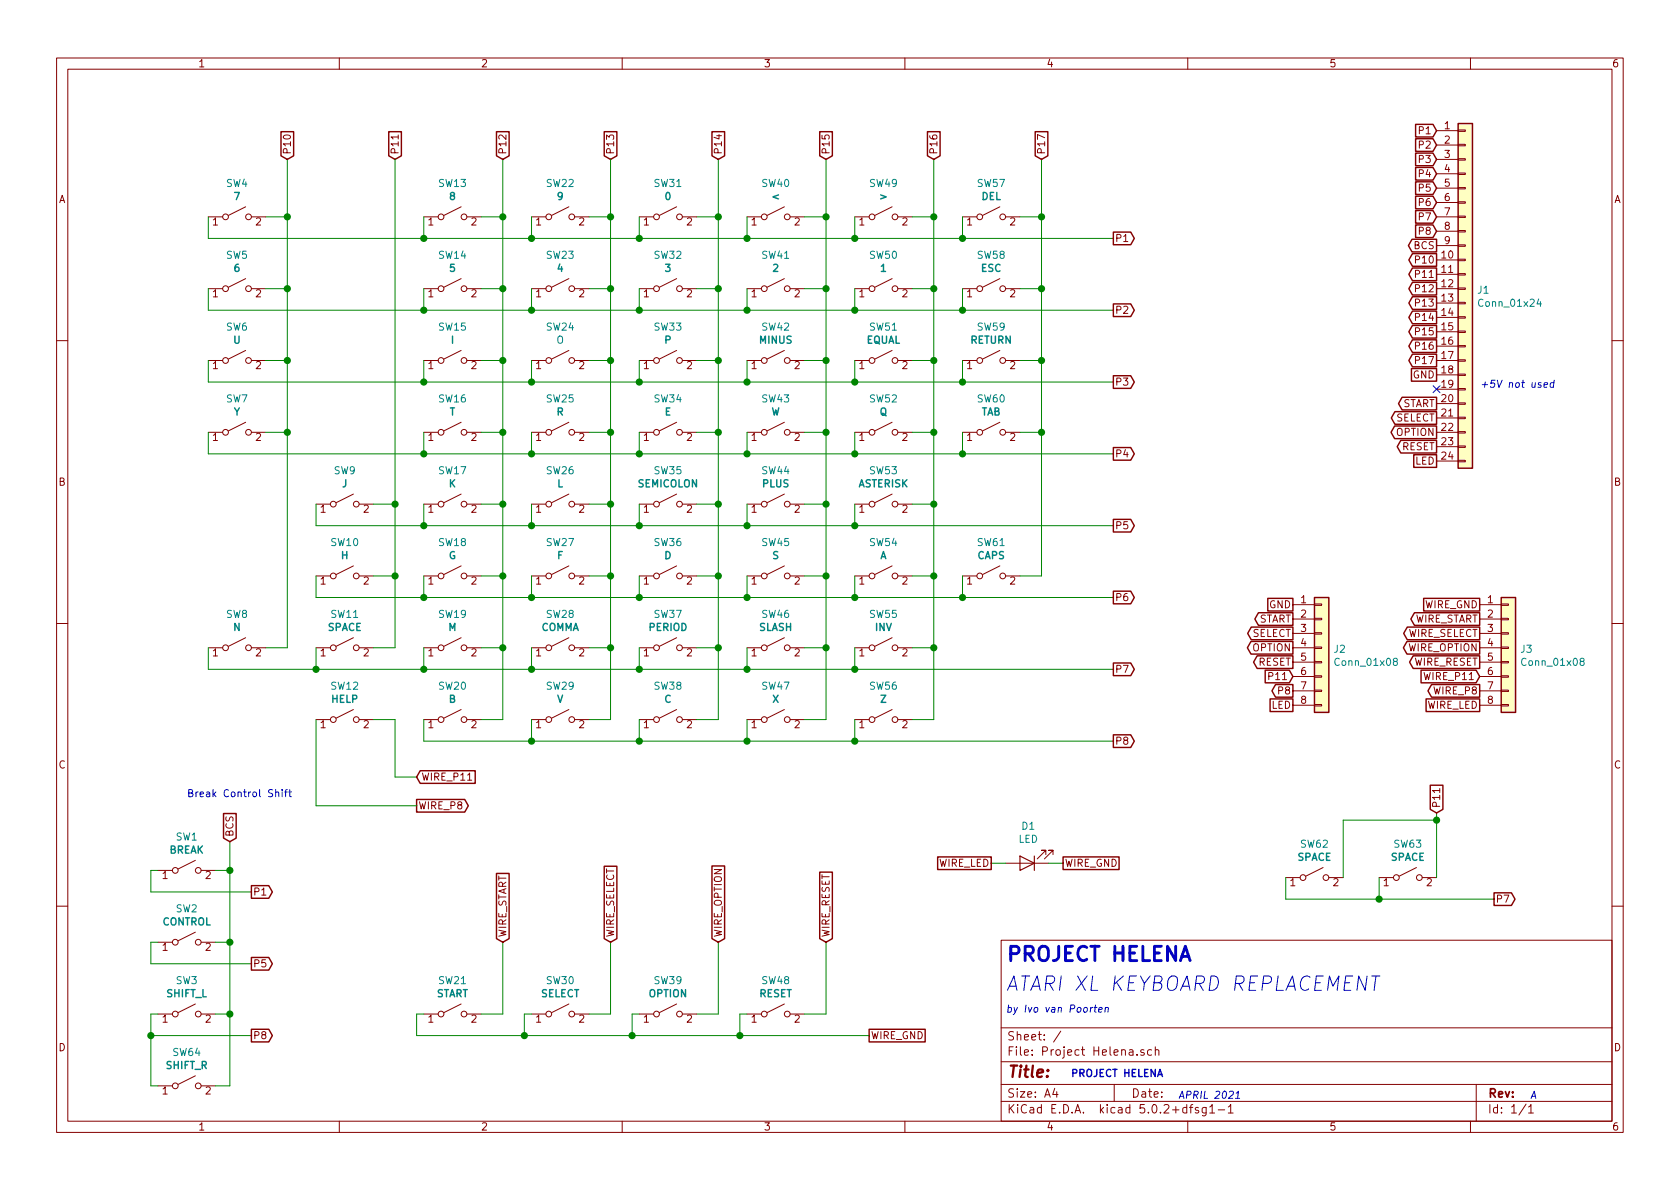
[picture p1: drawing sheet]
EESchema Schematic File Version 4
LIBS:Project Helena-cache
EELAYER 26 0
EELAYER END
$Descr A4 11693 8268
encoding utf-8
Sheet 1 1
Title ""
Date ""
Rev ""
Comp ""
Comment1 ""
Comment2 ""
Comment3 ""
Comment4 ""
$EndDescr
$Comp
L Connector_Generic:Conn_01x24 J1
U 1 1
P 10200 2000
F 0 "J1" H 10280 1992 50  0000 L CNN
F 1 "Conn_01x24" H 10280 1901 50  0000 L CNN
F 2 "Connector_PinSocket_2.54mm:PinSocket_1x24_P2.54mm_Vertical" H 10200 2000 50  0001 C CNN
F 3 "~" H 10200 2000 50  0001 C CNN
	1    10200 2000
	1    0    0    -1  
$EndComp
Text GLabel 10000 3200 0    50   UnSpc ~ 0
LED
Text GLabel 10000 3100 0    50   Output ~ 0
RESET
Text GLabel 10000 3000 0    50   Output ~ 0
OPTION
Text GLabel 10000 2900 0    50   Output ~ 0
SELECT
Text GLabel 10000 2800 0    50   Output ~ 0
START
Text GLabel 10000 2600 0    50   UnSpc ~ 0
GND
Text GLabel 10000 900  0    50   Input ~ 0
P1
Text GLabel 10000 1000 0    50   Input ~ 0
P2
Text GLabel 10000 1100 0    50   Input ~ 0
P3
Text GLabel 10000 1200 0    50   Input ~ 0
P4
Text GLabel 10000 1300 0    50   Input ~ 0
P5
Text GLabel 10000 1400 0    50   Input ~ 0
P6
Text GLabel 10000 1500 0    50   Input ~ 0
P7
Text GLabel 10000 1600 0    50   Input ~ 0
P8
Text GLabel 10000 1700 0    50   Output ~ 0
BCS
Text GLabel 10000 1800 0    50   Output ~ 0
P10
Text GLabel 10000 1900 0    50   Output ~ 0
P11
Text GLabel 10000 2000 0    50   Output ~ 0
P12
Text GLabel 10000 2100 0    50   Output ~ 0
P13
Text GLabel 10000 2200 0    50   Output ~ 0
P14
Text GLabel 10000 2300 0    50   Output ~ 0
P15
Text GLabel 10000 2400 0    50   Output ~ 0
P16
Text GLabel 10000 2500 0    50   Output ~ 0
P17
$Comp
L Switch:SW_SPST SW4
U 1 1
P 1650 1500
F 0 "SW4" H 1650 1735 50  0000 C CNN
F 1 "7" H 1650 1644 50  0000 C CNB
F 2 "Button_Switch_Keyboard:SW_Cherry_MX1A_1.00u_Plate" H 1650 1500 50  0001 C CNN
F 3 "" H 1650 1500 50  0001 C CNN
	1    1650 1500
	1    0    0    -1  
$EndComp
$Comp
L Switch:SW_SPST SW5
U 1 1
P 1650 2000
F 0 "SW5" H 1650 2235 50  0000 C CNN
F 1 "6" H 1650 2144 50  0000 C CNB
F 2 "Button_Switch_Keyboard:SW_Cherry_MX1A_1.00u_Plate" H 1650 2000 50  0001 C CNN
F 3 "" H 1650 2000 50  0001 C CNN
	1    1650 2000
	1    0    0    -1  
$EndComp
$Comp
L Switch:SW_SPST SW6
U 1 1
P 1650 2500
F 0 "SW6" H 1650 2735 50  0000 C CNN
F 1 "U" H 1650 2644 50  0000 C CNB
F 2 "Button_Switch_Keyboard:SW_Cherry_MX1A_1.00u_Plate" H 1650 2500 50  0001 C CNN
F 3 "" H 1650 2500 50  0001 C CNN
	1    1650 2500
	1    0    0    -1  
$EndComp
$Comp
L Switch:SW_SPST SW7
U 1 1
P 1650 3000
F 0 "SW7" H 1650 3235 50  0000 C CNN
F 1 "Y" H 1650 3144 50  0000 C CNB
F 2 "Button_Switch_Keyboard:SW_Cherry_MX1A_1.00u_Plate" H 1650 3000 50  0001 C CNN
F 3 "" H 1650 3000 50  0001 C CNN
	1    1650 3000
	1    0    0    -1  
$EndComp
$Comp
L Switch:SW_SPST SW8
U 1 1
P 1650 4500
F 0 "SW8" H 1650 4735 50  0000 C CNN
F 1 "N" H 1650 4644 50  0000 C CNB
F 2 "Button_Switch_Keyboard:SW_Cherry_MX1A_1.00u_Plate" H 1650 4500 50  0001 C CNN
F 3 "" H 1650 4500 50  0001 C CNN
	1    1650 4500
	1    0    0    -1  
$EndComp
$Comp
L Switch:SW_SPST SW9
U 1 1
P 2400 3500
F 0 "SW9" H 2400 3735 50  0000 C CNN
F 1 "J" H 2400 3644 50  0000 C CNB
F 2 "Button_Switch_Keyboard:SW_Cherry_MX1A_1.00u_Plate" H 2400 3500 50  0001 C CNN
F 3 "" H 2400 3500 50  0001 C CNN
	1    2400 3500
	1    0    0    -1  
$EndComp
$Comp
L Switch:SW_SPST SW10
U 1 1
P 2400 4000
F 0 "SW10" H 2400 4235 50  0000 C CNN
F 1 "H" H 2400 4144 50  0000 C CNB
F 2 "Button_Switch_Keyboard:SW_Cherry_MX1A_1.00u_Plate" H 2400 4000 50  0001 C CNN
F 3 "" H 2400 4000 50  0001 C CNN
	1    2400 4000
	1    0    0    -1  
$EndComp
$Comp
L Switch:SW_SPST SW11
U 1 1
P 2400 4500
F 0 "SW11" H 2400 4735 50  0000 C CNN
F 1 "SPACE" H 2400 4644 50  0000 C CNB
F 2 "Button_Switch_Keyboard:SW_Cherry_MX1A_1.00u_Plate" H 2400 4500 50  0001 C CNN
F 3 "" H 2400 4500 50  0001 C CNN
	1    2400 4500
	1    0    0    -1  
$EndComp
$Comp
L Switch:SW_SPST SW12
U 1 1
P 2400 5000
F 0 "SW12" H 2400 5235 50  0000 C CNN
F 1 "HELP" H 2400 5144 50  0000 C CNB
F 2 "Button_Switch_Keyboard:SW_Cherry_MX1A_1.00u_Plate" H 2400 5000 50  0001 C CNN
F 3 "" H 2400 5000 50  0001 C CNN
	1    2400 5000
	1    0    0    -1  
$EndComp
$Comp
L Switch:SW_SPST SW13
U 1 1
P 3150 1500
F 0 "SW13" H 3150 1735 50  0000 C CNN
F 1 "8" H 3150 1644 50  0000 C CNB
F 2 "Button_Switch_Keyboard:SW_Cherry_MX1A_1.00u_Plate" H 3150 1500 50  0001 C CNN
F 3 "" H 3150 1500 50  0001 C CNN
	1    3150 1500
	1    0    0    -1  
$EndComp
$Comp
L Switch:SW_SPST SW14
U 1 1
P 3150 2000
F 0 "SW14" H 3150 2235 50  0000 C CNN
F 1 "5" H 3150 2144 50  0000 C CNB
F 2 "Button_Switch_Keyboard:SW_Cherry_MX1A_1.00u_Plate" H 3150 2000 50  0001 C CNN
F 3 "" H 3150 2000 50  0001 C CNN
	1    3150 2000
	1    0    0    -1  
$EndComp
$Comp
L Switch:SW_SPST SW15
U 1 1
P 3150 2500
F 0 "SW15" H 3150 2735 50  0000 C CNN
F 1 "I" H 3150 2644 50  0000 C CNB
F 2 "Button_Switch_Keyboard:SW_Cherry_MX1A_1.00u_Plate" H 3150 2500 50  0001 C CNN
F 3 "" H 3150 2500 50  0001 C CNN
	1    3150 2500
	1    0    0    -1  
$EndComp
$Comp
L Switch:SW_SPST SW16
U 1 1
P 3150 3000
F 0 "SW16" H 3150 3235 50  0000 C CNN
F 1 "T" H 3150 3144 50  0000 C CNB
F 2 "Button_Switch_Keyboard:SW_Cherry_MX1A_1.00u_Plate" H 3150 3000 50  0001 C CNN
F 3 "" H 3150 3000 50  0001 C CNN
	1    3150 3000
	1    0    0    -1  
$EndComp
$Comp
L Switch:SW_SPST SW17
U 1 1
P 3150 3500
F 0 "SW17" H 3150 3735 50  0000 C CNN
F 1 "K" H 3150 3644 50  0000 C CNB
F 2 "Button_Switch_Keyboard:SW_Cherry_MX1A_1.00u_Plate" H 3150 3500 50  0001 C CNN
F 3 "" H 3150 3500 50  0001 C CNN
	1    3150 3500
	1    0    0    -1  
$EndComp
$Comp
L Switch:SW_SPST SW18
U 1 1
P 3150 4000
F 0 "SW18" H 3150 4235 50  0000 C CNN
F 1 "G" H 3150 4144 50  0000 C CNB
F 2 "Button_Switch_Keyboard:SW_Cherry_MX1A_1.00u_Plate" H 3150 4000 50  0001 C CNN
F 3 "" H 3150 4000 50  0001 C CNN
	1    3150 4000
	1    0    0    -1  
$EndComp
$Comp
L Switch:SW_SPST SW19
U 1 1
P 3150 4500
F 0 "SW19" H 3150 4735 50  0000 C CNN
F 1 "M" H 3150 4644 50  0000 C CNB
F 2 "Button_Switch_Keyboard:SW_Cherry_MX1A_1.00u_Plate" H 3150 4500 50  0001 C CNN
F 3 "" H 3150 4500 50  0001 C CNN
	1    3150 4500
	1    0    0    -1  
$EndComp
$Comp
L Switch:SW_SPST SW20
U 1 1
P 3150 5000
F 0 "SW20" H 3150 5235 50  0000 C CNN
F 1 "B" H 3150 5144 50  0000 C CNB
F 2 "Button_Switch_Keyboard:SW_Cherry_MX1A_1.00u_Plate" H 3150 5000 50  0001 C CNN
F 3 "" H 3150 5000 50  0001 C CNN
	1    3150 5000
	1    0    0    -1  
$EndComp
$Comp
L Switch:SW_SPST SW22
U 1 1
P 3900 1500
F 0 "SW22" H 3900 1735 50  0000 C CNN
F 1 "9" H 3900 1644 50  0000 C CNB
F 2 "Button_Switch_Keyboard:SW_Cherry_MX1A_1.00u_Plate" H 3900 1500 50  0001 C CNN
F 3 "" H 3900 1500 50  0001 C CNN
	1    3900 1500
	1    0    0    -1  
$EndComp
$Comp
L Switch:SW_SPST SW23
U 1 1
P 3900 2000
F 0 "SW23" H 3900 2235 50  0000 C CNN
F 1 "4" H 3900 2144 50  0000 C CNB
F 2 "Button_Switch_Keyboard:SW_Cherry_MX1A_1.00u_Plate" H 3900 2000 50  0001 C CNN
F 3 "" H 3900 2000 50  0001 C CNN
	1    3900 2000
	1    0    0    -1  
$EndComp
$Comp
L Switch:SW_SPST SW24
U 1 1
P 3900 2500
F 0 "SW24" H 3900 2735 50  0000 C CNN
F 1 "O" H 3900 2644 50  0000 C CNN
F 2 "Button_Switch_Keyboard:SW_Cherry_MX1A_1.00u_Plate" H 3900 2500 50  0001 C CNN
F 3 "" H 3900 2500 50  0001 C CNN
	1    3900 2500
	1    0    0    -1  
$EndComp
$Comp
L Switch:SW_SPST SW25
U 1 1
P 3900 3000
F 0 "SW25" H 3900 3235 50  0000 C CNN
F 1 "R" H 3900 3144 50  0000 C CNB
F 2 "Button_Switch_Keyboard:SW_Cherry_MX1A_1.00u_Plate" H 3900 3000 50  0001 C CNN
F 3 "" H 3900 3000 50  0001 C CNN
	1    3900 3000
	1    0    0    -1  
$EndComp
$Comp
L Switch:SW_SPST SW26
U 1 1
P 3900 3500
F 0 "SW26" H 3900 3735 50  0000 C CNN
F 1 "L" H 3900 3644 50  0000 C CNB
F 2 "Button_Switch_Keyboard:SW_Cherry_MX1A_1.00u_Plate" H 3900 3500 50  0001 C CNN
F 3 "" H 3900 3500 50  0001 C CNN
	1    3900 3500
	1    0    0    -1  
$EndComp
$Comp
L Switch:SW_SPST SW27
U 1 1
P 3900 4000
F 0 "SW27" H 3900 4235 50  0000 C CNN
F 1 "F" H 3900 4144 50  0000 C CNB
F 2 "Button_Switch_Keyboard:SW_Cherry_MX1A_1.00u_Plate" H 3900 4000 50  0001 C CNN
F 3 "" H 3900 4000 50  0001 C CNN
	1    3900 4000
	1    0    0    -1  
$EndComp
$Comp
L Switch:SW_SPST SW28
U 1 1
P 3900 4500
F 0 "SW28" H 3900 4735 50  0000 C CNN
F 1 "COMMA" H 3900 4644 50  0000 C CNB
F 2 "Button_Switch_Keyboard:SW_Cherry_MX1A_1.00u_Plate" H 3900 4500 50  0001 C CNN
F 3 "" H 3900 4500 50  0001 C CNN
	1    3900 4500
	1    0    0    -1  
$EndComp
$Comp
L Switch:SW_SPST SW29
U 1 1
P 3900 5000
F 0 "SW29" H 3900 5235 50  0000 C CNN
F 1 "V" H 3900 5144 50  0000 C CNB
F 2 "Button_Switch_Keyboard:SW_Cherry_MX1A_1.00u_Plate" H 3900 5000 50  0001 C CNN
F 3 "" H 3900 5000 50  0001 C CNN
	1    3900 5000
	1    0    0    -1  
$EndComp
$Comp
L Switch:SW_SPST SW31
U 1 1
P 4650 1500
F 0 "SW31" H 4650 1735 50  0000 C CNN
F 1 "0" H 4650 1644 50  0000 C CNB
F 2 "Button_Switch_Keyboard:SW_Cherry_MX1A_1.00u_Plate" H 4650 1500 50  0001 C CNN
F 3 "" H 4650 1500 50  0001 C CNN
	1    4650 1500
	1    0    0    -1  
$EndComp
$Comp
L Switch:SW_SPST SW32
U 1 1
P 4650 2000
F 0 "SW32" H 4650 2235 50  0000 C CNN
F 1 "3" H 4650 2144 50  0000 C CNB
F 2 "Button_Switch_Keyboard:SW_Cherry_MX1A_1.00u_Plate" H 4650 2000 50  0001 C CNN
F 3 "" H 4650 2000 50  0001 C CNN
	1    4650 2000
	1    0    0    -1  
$EndComp
$Comp
L Switch:SW_SPST SW33
U 1 1
P 4650 2500
F 0 "SW33" H 4650 2735 50  0000 C CNN
F 1 "P" H 4650 2644 50  0000 C CNB
F 2 "Button_Switch_Keyboard:SW_Cherry_MX1A_1.00u_Plate" H 4650 2500 50  0001 C CNN
F 3 "" H 4650 2500 50  0001 C CNN
	1    4650 2500
	1    0    0    -1  
$EndComp
$Comp
L Switch:SW_SPST SW34
U 1 1
P 4650 3000
F 0 "SW34" H 4650 3235 50  0000 C CNN
F 1 "E" H 4650 3144 50  0000 C CNB
F 2 "Button_Switch_Keyboard:SW_Cherry_MX1A_1.00u_Plate" H 4650 3000 50  0001 C CNN
F 3 "" H 4650 3000 50  0001 C CNN
	1    4650 3000
	1    0    0    -1  
$EndComp
$Comp
L Switch:SW_SPST SW35
U 1 1
P 4650 3500
F 0 "SW35" H 4650 3735 50  0000 C CNN
F 1 "SEMICOLON" H 4650 3644 50  0000 C CNB
F 2 "Button_Switch_Keyboard:SW_Cherry_MX1A_1.00u_Plate" H 4650 3500 50  0001 C CNN
F 3 "" H 4650 3500 50  0001 C CNN
	1    4650 3500
	1    0    0    -1  
$EndComp
$Comp
L Switch:SW_SPST SW36
U 1 1
P 4650 4000
F 0 "SW36" H 4650 4235 50  0000 C CNN
F 1 "D" H 4650 4144 50  0000 C CNB
F 2 "Button_Switch_Keyboard:SW_Cherry_MX1A_1.00u_Plate" H 4650 4000 50  0001 C CNN
F 3 "" H 4650 4000 50  0001 C CNN
	1    4650 4000
	1    0    0    -1  
$EndComp
$Comp
L Switch:SW_SPST SW37
U 1 1
P 4650 4500
F 0 "SW37" H 4650 4735 50  0000 C CNN
F 1 "PERIOD" H 4650 4644 50  0000 C CNB
F 2 "Button_Switch_Keyboard:SW_Cherry_MX1A_1.00u_Plate" H 4650 4500 50  0001 C CNN
F 3 "" H 4650 4500 50  0001 C CNN
	1    4650 4500
	1    0    0    -1  
$EndComp
$Comp
L Switch:SW_SPST SW38
U 1 1
P 4650 5000
F 0 "SW38" H 4650 5235 50  0000 C CNN
F 1 "C" H 4650 5144 50  0000 C CNB
F 2 "Button_Switch_Keyboard:SW_Cherry_MX1A_1.00u_Plate" H 4650 5000 50  0001 C CNN
F 3 "" H 4650 5000 50  0001 C CNN
	1    4650 5000
	1    0    0    -1  
$EndComp
$Comp
L Switch:SW_SPST SW40
U 1 1
P 5400 1500
F 0 "SW40" H 5400 1735 50  0000 C CNN
F 1 "<" H 5400 1644 50  0000 C CNB
F 2 "Button_Switch_Keyboard:SW_Cherry_MX1A_1.00u_Plate" H 5400 1500 50  0001 C CNN
F 3 "" H 5400 1500 50  0001 C CNN
	1    5400 1500
	1    0    0    -1  
$EndComp
$Comp
L Switch:SW_SPST SW41
U 1 1
P 5400 2000
F 0 "SW41" H 5400 2235 50  0000 C CNN
F 1 "2" H 5400 2144 50  0000 C CNB
F 2 "Button_Switch_Keyboard:SW_Cherry_MX1A_1.00u_Plate" H 5400 2000 50  0001 C CNN
F 3 "" H 5400 2000 50  0001 C CNN
	1    5400 2000
	1    0    0    -1  
$EndComp
$Comp
L Switch:SW_SPST SW42
U 1 1
P 5400 2500
F 0 "SW42" H 5400 2735 50  0000 C CNN
F 1 "MINUS" H 5400 2644 50  0000 C CNB
F 2 "Button_Switch_Keyboard:SW_Cherry_MX1A_1.00u_Plate" H 5400 2500 50  0001 C CNN
F 3 "" H 5400 2500 50  0001 C CNN
	1    5400 2500
	1    0    0    -1  
$EndComp
$Comp
L Switch:SW_SPST SW43
U 1 1
P 5400 3000
F 0 "SW43" H 5400 3235 50  0000 C CNN
F 1 "W" H 5400 3144 50  0000 C CNB
F 2 "Button_Switch_Keyboard:SW_Cherry_MX1A_1.00u_Plate" H 5400 3000 50  0001 C CNN
F 3 "" H 5400 3000 50  0001 C CNN
	1    5400 3000
	1    0    0    -1  
$EndComp
$Comp
L Switch:SW_SPST SW44
U 1 1
P 5400 3500
F 0 "SW44" H 5400 3735 50  0000 C CNN
F 1 "PLUS" H 5400 3644 50  0000 C CNB
F 2 "Button_Switch_Keyboard:SW_Cherry_MX1A_1.00u_Plate" H 5400 3500 50  0001 C CNN
F 3 "" H 5400 3500 50  0001 C CNN
	1    5400 3500
	1    0    0    -1  
$EndComp
$Comp
L Switch:SW_SPST SW45
U 1 1
P 5400 4000
F 0 "SW45" H 5400 4235 50  0000 C CNN
F 1 "S" H 5400 4144 50  0000 C CNB
F 2 "Button_Switch_Keyboard:SW_Cherry_MX1A_1.00u_Plate" H 5400 4000 50  0001 C CNN
F 3 "" H 5400 4000 50  0001 C CNN
	1    5400 4000
	1    0    0    -1  
$EndComp
$Comp
L Switch:SW_SPST SW46
U 1 1
P 5400 4500
F 0 "SW46" H 5400 4735 50  0000 C CNN
F 1 "SLASH" H 5400 4644 50  0000 C CNB
F 2 "Button_Switch_Keyboard:SW_Cherry_MX1A_1.00u_Plate" H 5400 4500 50  0001 C CNN
F 3 "" H 5400 4500 50  0001 C CNN
	1    5400 4500
	1    0    0    -1  
$EndComp
$Comp
L Switch:SW_SPST SW47
U 1 1
P 5400 5000
F 0 "SW47" H 5400 5235 50  0000 C CNN
F 1 "X" H 5400 5144 50  0000 C CNB
F 2 "Button_Switch_Keyboard:SW_Cherry_MX1A_1.00u_Plate" H 5400 5000 50  0001 C CNN
F 3 "" H 5400 5000 50  0001 C CNN
	1    5400 5000
	1    0    0    -1  
$EndComp
$Comp
L Switch:SW_SPST SW49
U 1 1
P 6150 1500
F 0 "SW49" H 6150 1735 50  0000 C CNN
F 1 ">" H 6150 1644 50  0000 C CNB
F 2 "Button_Switch_Keyboard:SW_Cherry_MX1A_1.00u_Plate" H 6150 1500 50  0001 C CNN
F 3 "" H 6150 1500 50  0001 C CNN
	1    6150 1500
	1    0    0    -1  
$EndComp
$Comp
L Switch:SW_SPST SW50
U 1 1
P 6150 2000
F 0 "SW50" H 6150 2235 50  0000 C CNN
F 1 "1" H 6150 2144 50  0000 C CNB
F 2 "Button_Switch_Keyboard:SW_Cherry_MX1A_1.00u_Plate" H 6150 2000 50  0001 C CNN
F 3 "" H 6150 2000 50  0001 C CNN
	1    6150 2000
	1    0    0    -1  
$EndComp
$Comp
L Switch:SW_SPST SW51
U 1 1
P 6150 2500
F 0 "SW51" H 6150 2735 50  0000 C CNN
F 1 "EQUAL" H 6150 2644 50  0000 C CNB
F 2 "Button_Switch_Keyboard:SW_Cherry_MX1A_1.00u_Plate" H 6150 2500 50  0001 C CNN
F 3 "" H 6150 2500 50  0001 C CNN
	1    6150 2500
	1    0    0    -1  
$EndComp
$Comp
L Switch:SW_SPST SW52
U 1 1
P 6150 3000
F 0 "SW52" H 6150 3235 50  0000 C CNN
F 1 "Q" H 6150 3144 50  0000 C CNB
F 2 "Button_Switch_Keyboard:SW_Cherry_MX1A_1.00u_Plate" H 6150 3000 50  0001 C CNN
F 3 "" H 6150 3000 50  0001 C CNN
	1    6150 3000
	1    0    0    -1  
$EndComp
$Comp
L Switch:SW_SPST SW53
U 1 1
P 6150 3500
F 0 "SW53" H 6150 3735 50  0000 C CNN
F 1 "ASTERISK" H 6150 3644 50  0000 C CNB
F 2 "Button_Switch_Keyboard:SW_Cherry_MX1A_1.00u_Plate" H 6150 3500 50  0001 C CNN
F 3 "" H 6150 3500 50  0001 C CNN
	1    6150 3500
	1    0    0    -1  
$EndComp
$Comp
L Switch:SW_SPST SW54
U 1 1
P 6150 4000
F 0 "SW54" H 6150 4235 50  0000 C CNN
F 1 "A" H 6150 4144 50  0000 C CNB
F 2 "Button_Switch_Keyboard:SW_Cherry_MX1A_1.00u_Plate" H 6150 4000 50  0001 C CNN
F 3 "" H 6150 4000 50  0001 C CNN
	1    6150 4000
	1    0    0    -1  
$EndComp
$Comp
L Switch:SW_SPST SW55
U 1 1
P 6150 4500
F 0 "SW55" H 6150 4735 50  0000 C CNN
F 1 "INV" H 6150 4644 50  0000 C CNB
F 2 "Button_Switch_Keyboard:SW_Cherry_MX1A_1.00u_Plate" H 6150 4500 50  0001 C CNN
F 3 "" H 6150 4500 50  0001 C CNN
	1    6150 4500
	1    0    0    -1  
$EndComp
$Comp
L Switch:SW_SPST SW56
U 1 1
P 6150 5000
F 0 "SW56" H 6150 5235 50  0000 C CNN
F 1 "Z" H 6150 5144 50  0000 C CNB
F 2 "Button_Switch_Keyboard:SW_Cherry_MX1A_1.00u_Plate" H 6150 5000 50  0001 C CNN
F 3 "" H 6150 5000 50  0001 C CNN
	1    6150 5000
	1    0    0    -1  
$EndComp
$Comp
L Switch:SW_SPST SW57
U 1 1
P 6900 1500
F 0 "SW57" H 6900 1735 50  0000 C CNN
F 1 "DEL" H 6900 1644 50  0000 C CNB
F 2 "Button_Switch_Keyboard:SW_Cherry_MX1A_1.00u_Plate" H 6900 1500 50  0001 C CNN
F 3 "" H 6900 1500 50  0001 C CNN
	1    6900 1500
	1    0    0    -1  
$EndComp
$Comp
L Switch:SW_SPST SW58
U 1 1
P 6900 2000
F 0 "SW58" H 6900 2235 50  0000 C CNN
F 1 "ESC" H 6900 2144 50  0000 C CNB
F 2 "Button_Switch_Keyboard:SW_Cherry_MX1A_1.25u_Plate" H 6900 2000 50  0001 C CNN
F 3 "" H 6900 2000 50  0001 C CNN
	1    6900 2000
	1    0    0    -1  
$EndComp
$Comp
L Switch:SW_SPST SW59
U 1 1
P 6900 2500
F 0 "SW59" H 6900 2735 50  0000 C CNN
F 1 "RETURN" H 6900 2644 50  0000 C CNB
F 2 "Button_Switch_Keyboard:SW_Cherry_MX1A_1.50u_Plate" H 6900 2500 50  0001 C CNN
F 3 "" H 6900 2500 50  0001 C CNN
	1    6900 2500
	1    0    0    -1  
$EndComp
$Comp
L Switch:SW_SPST SW60
U 1 1
P 6900 3000
F 0 "SW60" H 6900 3235 50  0000 C CNN
F 1 "TAB" H 6900 3144 50  0000 C CNB
F 2 "Button_Switch_Keyboard:SW_Cherry_MX1A_1.75u_Plate" H 6900 3000 50  0001 C CNN
F 3 "" H 6900 3000 50  0001 C CNN
	1    6900 3000
	1    0    0    -1  
$EndComp
$Comp
L Switch:SW_SPST SW61
U 1 1
P 6900 4000
F 0 "SW61" H 6900 4235 50  0000 C CNN
F 1 "CAPS" H 6900 4144 50  0000 C CNB
F 2 "Button_Switch_Keyboard:SW_Cherry_MX1A_1.25u_Plate" H 6900 4000 50  0001 C CNN
F 3 "" H 6900 4000 50  0001 C CNN
	1    6900 4000
	1    0    0    -1  
$EndComp
Wire Wire Line
	1450 1650 2950 1650
Wire Wire Line
	1450 2150 2950 2150
Wire Wire Line
	1450 2650 2950 2650
Wire Wire Line
	7750 3150 6700 3150
Wire Wire Line
	7750 4150 6700 4150
Wire Wire Line
	1450 4650 2200 4650
Wire Wire Line
	7750 5150 5950 5150
Wire Wire Line
	1450 1650 1450 1500
Wire Wire Line
	1450 2150 1450 2000
Wire Wire Line
	1450 2650 1450 2500
Wire Wire Line
	1450 3150 1450 3000
Wire Wire Line
	2200 3650 2200 3500
Wire Wire Line
	2200 3650 2950 3650
Wire Wire Line
	1450 4650 1450 4500
Wire Wire Line
	2200 4650 2200 4500
Connection ~ 2200 4650
Wire Wire Line
	2200 4650 2950 4650
Wire Wire Line
	2200 4150 2200 4000
Wire Wire Line
	2950 1650 2950 1500
Connection ~ 2950 1650
Wire Wire Line
	2950 1650 3700 1650
Wire Wire Line
	2950 2150 2950 2000
Connection ~ 2950 2150
Wire Wire Line
	2950 2150 3700 2150
Wire Wire Line
	2950 2650 2950 2500
Connection ~ 2950 2650
Wire Wire Line
	2950 2650 3700 2650
Wire Wire Line
	2950 3150 2950 3000
Connection ~ 2950 3150
Wire Wire Line
	2950 3150 1450 3150
Wire Wire Line
	2950 3650 2950 3500
Connection ~ 2950 3650
Wire Wire Line
	2950 3650 3700 3650
Wire Wire Line
	2950 4150 2950 4000
Connection ~ 2950 4150
Wire Wire Line
	2950 4150 2200 4150
Wire Wire Line
	2950 4650 2950 4500
Connection ~ 2950 4650
Wire Wire Line
	2950 4650 3700 4650
Wire Wire Line
	2950 5150 2950 5000
Wire Wire Line
	3700 5150 3700 5000
Connection ~ 3700 5150
Wire Wire Line
	3700 5150 2950 5150
Wire Wire Line
	3700 4650 3700 4500
Connection ~ 3700 4650
Wire Wire Line
	3700 4650 4450 4650
Wire Wire Line
	3700 4150 3700 4000
Connection ~ 3700 4150
Wire Wire Line
	3700 4150 2950 4150
Wire Wire Line
	3700 3650 3700 3500
Connection ~ 3700 3650
Wire Wire Line
	3700 3650 4450 3650
Wire Wire Line
	4450 5150 4450 5000
Connection ~ 4450 5150
Wire Wire Line
	4450 5150 3700 5150
Wire Wire Line
	5200 5150 5200 5000
Connection ~ 5200 5150
Wire Wire Line
	5200 5150 4450 5150
Wire Wire Line
	5950 5150 5950 5000
Connection ~ 5950 5150
Wire Wire Line
	5950 5150 5200 5150
Wire Wire Line
	5950 4650 5950 4500
Connection ~ 5950 4650
Wire Wire Line
	5950 4650 7750 4650
Wire Wire Line
	5200 4650 5200 4500
Connection ~ 5200 4650
Wire Wire Line
	5200 4650 5950 4650
Wire Wire Line
	4450 4650 4450 4500
Connection ~ 4450 4650
Wire Wire Line
	4450 4650 5200 4650
Wire Wire Line
	4450 4000 4450 4150
Connection ~ 4450 4150
Wire Wire Line
	4450 4150 3700 4150
Wire Wire Line
	5200 4000 5200 4150
Connection ~ 5200 4150
Wire Wire Line
	5200 4150 4450 4150
Wire Wire Line
	5950 4150 5950 4000
Connection ~ 5950 4150
Wire Wire Line
	5950 4150 5200 4150
Wire Wire Line
	5950 3650 5950 3500
Connection ~ 5950 3650
Wire Wire Line
	5950 3650 7750 3650
Wire Wire Line
	5200 3650 5200 3500
Connection ~ 5200 3650
Wire Wire Line
	5200 3650 5950 3650
Wire Wire Line
	4450 3650 4450 3500
Connection ~ 4450 3650
Wire Wire Line
	4450 3650 5200 3650
Wire Wire Line
	3700 2650 3700 2500
Connection ~ 3700 2650
Wire Wire Line
	3700 2650 4450 2650
Wire Wire Line
	4450 2650 4450 2500
Connection ~ 4450 2650
Wire Wire Line
	4450 2650 5200 2650
Wire Wire Line
	5200 2650 5200 2500
Connection ~ 5200 2650
Wire Wire Line
	5200 2650 5950 2650
Wire Wire Line
	5950 2650 5950 2500
Connection ~ 5950 2650
Wire Wire Line
	5950 2650 6700 2650
Wire Wire Line
	3700 3150 3700 3000
Connection ~ 3700 3150
Wire Wire Line
	3700 3150 2950 3150
Wire Wire Line
	4450 3150 4450 3000
Connection ~ 4450 3150
Wire Wire Line
	4450 3150 3700 3150
Wire Wire Line
	5200 3150 5200 3000
Connection ~ 5200 3150
Wire Wire Line
	5200 3150 4450 3150
Wire Wire Line
	5950 3150 5950 3000
Connection ~ 5950 3150
Wire Wire Line
	5950 3150 5200 3150
Wire Wire Line
	6700 4150 6700 4000
Connection ~ 6700 4150
Wire Wire Line
	6700 4150 5950 4150
Wire Wire Line
	6700 3150 6700 3000
Connection ~ 6700 3150
Wire Wire Line
	6700 3150 5950 3150
Wire Wire Line
	6700 2650 6700 2500
Connection ~ 6700 2650
Wire Wire Line
	6700 2650 7750 2650
Wire Wire Line
	6700 2150 6700 2000
Connection ~ 6700 2150
Wire Wire Line
	6700 2150 7750 2150
Wire Wire Line
	5950 2150 5950 2000
Connection ~ 5950 2150
Wire Wire Line
	5950 2150 6700 2150
Wire Wire Line
	3700 1650 3700 1500
Connection ~ 3700 1650
Wire Wire Line
	3700 1650 4450 1650
Wire Wire Line
	3700 2150 3700 2000
Connection ~ 3700 2150
Wire Wire Line
	3700 2150 4450 2150
Wire Wire Line
	4450 2150 4450 2000
Connection ~ 4450 2150
Wire Wire Line
	4450 2150 5200 2150
Wire Wire Line
	4450 1650 4450 1500
Connection ~ 4450 1650
Wire Wire Line
	4450 1650 5200 1650
Wire Wire Line
	5200 1650 5200 1500
Connection ~ 5200 1650
Wire Wire Line
	5200 1650 5950 1650
Wire Wire Line
	5200 2150 5200 2000
Connection ~ 5200 2150
Wire Wire Line
	5200 2150 5950 2150
Wire Wire Line
	5950 1650 5950 1500
Connection ~ 5950 1650
Wire Wire Line
	5950 1650 6700 1650
Wire Wire Line
	6700 1650 6700 1500
Connection ~ 6700 1650
Wire Wire Line
	6700 1650 7750 1650
Wire Wire Line
	2000 1100 2000 1500
Wire Wire Line
	3500 1100 3500 1500
Wire Wire Line
	5000 1100 5000 1500
Wire Wire Line
	6500 1100 6500 1500
Wire Wire Line
	7250 1100 7250 1500
Text GLabel 7750 1650 2    50   Output ~ 0
P1
Text GLabel 7750 2150 2    50   Output ~ 0
P2
Text GLabel 7750 2650 2    50   Output ~ 0
P3
Text GLabel 7750 3150 2    50   Output ~ 0
P4
Text GLabel 7750 3650 2    50   Output ~ 0
P5
Text GLabel 7750 4150 2    50   Output ~ 0
P6
Text GLabel 7750 4650 2    50   Output ~ 0
P7
Text GLabel 7750 5150 2    50   Output ~ 0
P8
Text GLabel 2000 1100 1    50   Input ~ 0
P10
Text GLabel 2750 1100 1    50   Input ~ 0
P11
Text GLabel 3500 1100 1    50   Input ~ 0
P12
Text GLabel 4250 1100 1    50   Input ~ 0
P13
Text GLabel 5000 1100 1    50   Input ~ 0
P14
Text GLabel 5750 1100 1    50   Input ~ 0
P15
Text GLabel 6500 1100 1    50   Input ~ 0
P16
Text GLabel 7250 1100 1    50   Input ~ 0
P17
Wire Wire Line
	1850 1500 2000 1500
Connection ~ 2000 1500
Wire Wire Line
	2000 1500 2000 2000
Wire Wire Line
	1850 2000 2000 2000
Connection ~ 2000 2000
Wire Wire Line
	2000 2000 2000 2500
Wire Wire Line
	1850 2500 2000 2500
Connection ~ 2000 2500
Wire Wire Line
	2000 2500 2000 3000
Wire Wire Line
	1850 3000 2000 3000
Connection ~ 2000 3000
Wire Wire Line
	2000 3000 2000 4500
Wire Wire Line
	1850 4500 2000 4500
Wire Wire Line
	2600 5000 2750 5000
Wire Wire Line
	2600 4500 2750 4500
Wire Wire Line
	2750 4500 2750 4000
Wire Wire Line
	3350 5000 3500 5000
Wire Wire Line
	3350 4500 3500 4500
Connection ~ 3500 4500
Wire Wire Line
	3500 4500 3500 5000
Wire Wire Line
	2600 4000 2750 4000
Connection ~ 2750 4000
Wire Wire Line
	2750 4000 2750 3500
Wire Wire Line
	3350 4000 3500 4000
Connection ~ 3500 4000
Wire Wire Line
	3500 4000 3500 4500
Wire Wire Line
	2600 3500 2750 3500
Connection ~ 2750 3500
Wire Wire Line
	2750 3500 2750 1100
Wire Wire Line
	3350 3500 3500 3500
Connection ~ 3500 3500
Wire Wire Line
	3500 3500 3500 4000
Wire Wire Line
	4100 4500 4250 4500
Wire Wire Line
	4250 4500 4250 4000
Wire Wire Line
	4100 4000 4250 4000
Connection ~ 4250 4000
Wire Wire Line
	4250 4000 4250 3500
Wire Wire Line
	4100 3500 4250 3500
Connection ~ 4250 3500
Wire Wire Line
	4250 3500 4250 3000
Wire Wire Line
	4100 3000 4250 3000
Connection ~ 4250 3000
Wire Wire Line
	3350 3000 3500 3000
Connection ~ 3500 3000
Wire Wire Line
	3500 3000 3500 3500
Wire Wire Line
	3350 2500 3500 2500
Connection ~ 3500 2500
Wire Wire Line
	3500 2500 3500 3000
Wire Wire Line
	3350 2000 3500 2000
Connection ~ 3500 2000
Wire Wire Line
	3500 2000 3500 2500
Wire Wire Line
	3350 1500 3500 1500
Connection ~ 3500 1500
Wire Wire Line
	3500 1500 3500 2000
Wire Wire Line
	4100 1500 4250 1500
Connection ~ 4250 1500
Wire Wire Line
	4250 1500 4250 1100
Wire Wire Line
	4100 2000 4250 2000
Wire Wire Line
	4250 1500 4250 2000
Connection ~ 4250 2000
Wire Wire Line
	4250 2000 4250 2500
Wire Wire Line
	4250 2500 4100 2500
Connection ~ 4250 2500
Wire Wire Line
	4250 2500 4250 3000
Wire Wire Line
	4850 1500 5000 1500
Connection ~ 5000 1500
Wire Wire Line
	5000 1500 5000 2000
Wire Wire Line
	4850 2000 5000 2000
Connection ~ 5000 2000
Wire Wire Line
	5000 2000 5000 2500
Wire Wire Line
	4850 2500 5000 2500
Connection ~ 5000 2500
Wire Wire Line
	5000 2500 5000 3000
Wire Wire Line
	4850 3000 5000 3000
Connection ~ 5000 3000
Wire Wire Line
	5000 3000 5000 3500
Wire Wire Line
	5600 3000 5750 3000
Connection ~ 5750 3000
Wire Wire Line
	5750 3000 5750 2500
Wire Wire Line
	6350 3000 6500 3000
Connection ~ 6500 3000
Wire Wire Line
	6500 3000 6500 3500
Wire Wire Line
	6350 2500 6500 2500
Connection ~ 6500 2500
Wire Wire Line
	6500 2500 6500 3000
Wire Wire Line
	6350 2000 6500 2000
Connection ~ 6500 2000
Wire Wire Line
	6500 2000 6500 2500
Wire Wire Line
	6350 1500 6500 1500
Connection ~ 6500 1500
Wire Wire Line
	6500 1500 6500 2000
Wire Wire Line
	5600 1500 5750 1500
Connection ~ 5750 1500
Wire Wire Line
	5750 1500 5750 1100
Wire Wire Line
	5600 2000 5750 2000
Connection ~ 5750 2000
Wire Wire Line
	5750 2000 5750 1500
Wire Wire Line
	5600 2500 5750 2500
Connection ~ 5750 2500
Wire Wire Line
	5750 2500 5750 2000
Wire Wire Line
	7100 1500 7250 1500
Connection ~ 7250 1500
Wire Wire Line
	7250 1500 7250 2000
Wire Wire Line
	7100 2000 7250 2000
Connection ~ 7250 2000
Wire Wire Line
	7250 2000 7250 2500
Wire Wire Line
	7100 2500 7250 2500
Connection ~ 7250 2500
Wire Wire Line
	7250 2500 7250 3000
Wire Wire Line
	7100 3000 7250 3000
Connection ~ 7250 3000
Wire Wire Line
	7250 3000 7250 4000
Wire Wire Line
	6350 3500 6500 3500
Connection ~ 6500 3500
Wire Wire Line
	6500 3500 6500 4000
Wire Wire Line
	4850 3500 5000 3500
Connection ~ 5000 3500
Wire Wire Line
	5000 3500 5000 4000
Wire Wire Line
	4850 4000 5000 4000
Connection ~ 5000 4000
Wire Wire Line
	5000 4000 5000 4500
Wire Wire Line
	5600 4000 5750 4000
Connection ~ 5750 4000
Wire Wire Line
	5750 4000 5750 3500
Wire Wire Line
	6350 4000 6500 4000
Connection ~ 6500 4000
Wire Wire Line
	7100 4000 7250 4000
Wire Wire Line
	4850 4500 5000 4500
Connection ~ 5000 4500
Wire Wire Line
	5000 4500 5000 5000
Wire Wire Line
	4850 5000 5000 5000
Wire Wire Line
	5600 5000 5750 5000
Wire Wire Line
	5750 5000 5750 4500
Wire Wire Line
	6350 5000 6500 5000
$Comp
L Switch:SW_SPST SW1
U 1 1
P 1300 6050
F 0 "SW1" H 1300 6285 50  0000 C CNN
F 1 "BREAK" H 1300 6194 50  0000 C CNB
F 2 "Button_Switch_Keyboard:SW_Cherry_MX1A_1.00u_Plate" H 1300 6050 50  0001 C CNN
F 3 "" H 1300 6050 50  0001 C CNN
	1    1300 6050
	1    0    0    -1  
$EndComp
$Comp
L Switch:SW_SPST SW2
U 1 1
P 1300 6550
F 0 "SW2" H 1300 6785 50  0000 C CNN
F 1 "CONTROL" H 1300 6694 50  0000 C CNB
F 2 "Button_Switch_Keyboard:SW_Cherry_MX1A_2.00u_Plate" H 1300 6550 50  0001 C CNN
F 3 "" H 1300 6550 50  0001 C CNN
	1    1300 6550
	1    0    0    -1  
$EndComp
$Comp
L Switch:SW_SPST SW3
U 1 1
P 1300 7050
F 0 "SW3" H 1300 7285 50  0000 C CNN
F 1 "SHIFT_L" H 1300 7194 50  0000 C CNB
F 2 "Button_Switch_Keyboard:SW_Cherry_MX1A_1.50u_Plate" H 1300 7050 50  0001 C CNN
F 3 "" H 1300 7050 50  0001 C CNN
	1    1300 7050
	1    0    0    -1  
$EndComp
Wire Wire Line
	1750 6200 1050 6200
Wire Wire Line
	1050 6200 1050 6050
Wire Wire Line
	1050 6050 1100 6050
Wire Wire Line
	1100 6550 1050 6550
Wire Wire Line
	1050 6550 1050 6700
Wire Wire Line
	1050 6700 1750 6700
Wire Wire Line
	1100 7050 1050 7050
Wire Wire Line
	1050 7050 1050 7200
Wire Wire Line
	1050 7200 1750 7200
Text GLabel 1750 6200 2    50   Output ~ 0
P1
Text GLabel 1750 6700 2    50   Output ~ 0
P5
Text GLabel 1750 7200 2    50   Output ~ 0
P8
Wire Wire Line
	1600 5850 1600 6050
Text GLabel 1600 5850 1    50   Input ~ 0
BCS
Wire Wire Line
	1500 6050 1600 6050
Connection ~ 1600 6050
Wire Wire Line
	1600 6050 1600 6550
Wire Wire Line
	1500 6550 1600 6550
Connection ~ 1600 6550
Wire Wire Line
	1600 6550 1600 7050
Wire Wire Line
	1500 7050 1600 7050
$Comp
L Switch:SW_SPST SW21
U 1 1
P 3150 7050
F 0 "SW21" H 3150 7285 50  0000 C CNN
F 1 "START" H 3150 7194 50  0000 C CNB
F 2 "Button_Switch_Keyboard:SW_Cherry_MX1A_1.00u_Plate" H 3150 7050 50  0001 C CNN
F 3 "" H 3150 7050 50  0001 C CNN
	1    3150 7050
	1    0    0    -1  
$EndComp
$Comp
L Switch:SW_SPST SW30
U 1 1
P 3900 7050
F 0 "SW30" H 3900 7285 50  0000 C CNN
F 1 "SELECT" H 3900 7194 50  0000 C CNB
F 2 "Button_Switch_Keyboard:SW_Cherry_MX1A_1.00u_Plate" H 3900 7050 50  0001 C CNN
F 3 "" H 3900 7050 50  0001 C CNN
	1    3900 7050
	1    0    0    -1  
$EndComp
$Comp
L Switch:SW_SPST SW39
U 1 1
P 4650 7050
F 0 "SW39" H 4650 7285 50  0000 C CNN
F 1 "OPTION" H 4650 7194 50  0000 C CNB
F 2 "Button_Switch_Keyboard:SW_Cherry_MX1A_1.00u_Plate" H 4650 7050 50  0001 C CNN
F 3 "" H 4650 7050 50  0001 C CNN
	1    4650 7050
	1    0    0    -1  
$EndComp
$Comp
L Switch:SW_SPST SW48
U 1 1
P 5400 7050
F 0 "SW48" H 5400 7285 50  0000 C CNN
F 1 "RESET" H 5400 7194 50  0000 C CNB
F 2 "Button_Switch_Keyboard:SW_Cherry_MX1A_1.00u_Plate" H 5400 7050 50  0001 C CNN
F 3 "" H 5400 7050 50  0001 C CNN
	1    5400 7050
	1    0    0    -1  
$EndComp
Wire Wire Line
	2950 7050 2900 7050
Wire Wire Line
	2900 7050 2900 7200
Wire Wire Line
	2900 7200 3650 7200
Text GLabel 6050 7200 2    50   UnSpc ~ 0
WIRE_GND
Wire Wire Line
	3350 7050 3500 7050
Wire Wire Line
	3500 7050 3500 6550
Wire Wire Line
	4100 7050 4250 7050
Wire Wire Line
	4250 7050 4250 6550
Wire Wire Line
	4850 7050 5000 7050
Wire Wire Line
	5000 7050 5000 6550
Wire Wire Line
	5600 7050 5750 7050
Wire Wire Line
	5750 7050 5750 6550
Wire Wire Line
	3700 7050 3650 7050
Wire Wire Line
	3650 7050 3650 7200
Connection ~ 3650 7200
Wire Wire Line
	3650 7200 4400 7200
Wire Wire Line
	4450 7050 4400 7050
Wire Wire Line
	4400 7050 4400 7200
Connection ~ 4400 7200
Wire Wire Line
	4400 7200 5150 7200
Wire Wire Line
	5200 7050 5150 7050
Wire Wire Line
	5150 7050 5150 7200
Connection ~ 5150 7200
Wire Wire Line
	5150 7200 6050 7200
Text GLabel 3500 6550 1    50   Input ~ 0
WIRE_START
Text GLabel 4250 6550 1    50   Input ~ 0
WIRE_SELECT
Text GLabel 5000 6550 1    50   Input ~ 0
WIRE_OPTION
Text GLabel 5750 6550 1    50   Input ~ 0
WIRE_RESET
$Comp
L Device:LED D1
U 1 1
P 7150 6000
F 0 "D1" H 7142 5745 50  0000 C CNN
F 1 "LED" H 7142 5836 50  0000 C CNN
F 2 "LED_THT:LED_D5.0mm" H 7150 6000 50  0001 C CNN
F 3 "~" H 7150 6000 50  0001 C CNN
	1    7150 6000
	-1   0    0    1   
$EndComp
Wire Wire Line
	7300 6000 7400 6000
Wire Wire Line
	7000 6000 6900 6000
Text GLabel 6900 6000 0    50   UnSpc ~ 0
WIRE_LED
Text GLabel 7400 6000 2    50   UnSpc ~ 0
WIRE_GND
Wire Wire Line
	6350 4500 6500 4500
Wire Wire Line
	6500 4000 6500 4500
Connection ~ 6500 4500
Wire Wire Line
	6500 4500 6500 5000
Wire Wire Line
	5600 4500 5750 4500
Connection ~ 5750 4500
Wire Wire Line
	5750 4500 5750 4000
Wire Wire Line
	5600 3500 5750 3500
Connection ~ 5750 3500
Wire Wire Line
	5750 3500 5750 3000
Wire Wire Line
	4100 5000 4250 5000
Wire Wire Line
	4250 5000 4250 4500
Connection ~ 4250 4500
Text Notes 1300 5550 0    50   ~ 0
Break Control Shift
NoConn ~ 10000 2700
Text Notes 10300 2700 0    50   Italic 0
+5V not used
Text Notes 7000 6700 0    100  ~ 20
PROJECT HELENA
Text Notes 7000 6900 0    100  Italic 0
ATARI XL KEYBOARD REPLACEMENT
Text Notes 7000 7050 0    50   Italic 0
by Ivo van Poorten
Text Notes 7450 7500 0    50   ~ 10
PROJECT HELENA
Text Notes 8200 7650 0    50   Italic 0
APRIL 2021
Text Notes 10650 7650 0    50   Italic 0
A
$Comp
L Switch:SW_SPST SW62
U 1 1
P 9150 6100
F 0 "SW62" H 9150 6335 50  0000 C CNN
F 1 "SPACE" H 9150 6244 50  0000 C CNB
F 2 "Button_Switch_Keyboard:SW_Cherry_MX1A_1.00u_Plate" H 9150 6100 50  0001 C CNN
F 3 "" H 9150 6100 50  0001 C CNN
	1    9150 6100
	1    0    0    -1  
$EndComp
$Comp
L Switch:SW_SPST SW63
U 1 1
P 9800 6100
F 0 "SW63" H 9800 6335 50  0000 C CNN
F 1 "SPACE" H 9800 6244 50  0000 C CNB
F 2 "Button_Switch_Keyboard:SW_Cherry_MX1A_1.00u_Plate" H 9800 6100 50  0001 C CNN
F 3 "" H 9800 6100 50  0001 C CNN
	1    9800 6100
	1    0    0    -1  
$EndComp
Wire Wire Line
	8950 6100 8950 6250
Wire Wire Line
	8950 6250 9600 6250
Wire Wire Line
	9600 6100 9600 6250
Connection ~ 9600 6250
Wire Wire Line
	9600 6250 10400 6250
Wire Wire Line
	9350 6100 9350 5700
Wire Wire Line
	9350 5700 10000 5700
Wire Wire Line
	10000 5700 10000 6100
Wire Wire Line
	10000 5700 10000 5650
Connection ~ 10000 5700
Text GLabel 10000 5650 1    50   Input ~ 0
P11
Text GLabel 10400 6250 2    50   Output ~ 0
P7
$Comp
L Switch:SW_SPST SW64
U 1 1
P 1300 7550
F 0 "SW64" H 1300 7785 50  0000 C CNN
F 1 "SHIFT_R" H 1300 7694 50  0000 C CNB
F 2 "Button_Switch_Keyboard:SW_Cherry_MX1A_1.75u_Plate" H 1300 7550 50  0001 C CNN
F 3 "" H 1300 7550 50  0001 C CNN
	1    1300 7550
	1    0    0    -1  
$EndComp
Wire Wire Line
	1050 7200 1050 7550
Wire Wire Line
	1050 7550 1100 7550
Connection ~ 1050 7200
Wire Wire Line
	1600 7050 1600 7550
Wire Wire Line
	1600 7550 1500 7550
Connection ~ 1600 7050
Text GLabel 9000 4200 0    50   UnSpc ~ 0
GND
Text GLabel 9000 4300 0    50   Output ~ 0
START
Text GLabel 9000 4400 0    50   Output ~ 0
SELECT
Text GLabel 9000 4500 0    50   Output ~ 0
OPTION
Text GLabel 9000 4600 0    50   Output ~ 0
RESET
$Comp
L Connector_Generic:Conn_01x08 J2
U 1 1
P 9200 4500
F 0 "J2" H 9280 4492 50  0000 L CNN
F 1 "Conn_01x08" H 9280 4401 50  0000 L CNN
F 2 "Connector_PinHeader_2.54mm:PinHeader_1x08_P2.54mm_Vertical" H 9200 4500 50  0001 C CNN
F 3 "~" H 9200 4500 50  0001 C CNN
	1    9200 4500
	1    0    0    -1  
$EndComp
Text GLabel 9000 4900 0    50   UnSpc ~ 0
LED
Text GLabel 9000 4800 0    50   Output ~ 0
P8
Text GLabel 9000 4700 0    50   Input ~ 0
P11
Text GLabel 10300 4200 0    50   UnSpc ~ 0
WIRE_GND
Text GLabel 10300 4300 0    50   Output ~ 0
WIRE_START
Text GLabel 10300 4400 0    50   Output ~ 0
WIRE_SELECT
Text GLabel 10300 4500 0    50   Output ~ 0
WIRE_OPTION
Text GLabel 10300 4600 0    50   Output ~ 0
WIRE_RESET
$Comp
L Connector_Generic:Conn_01x08 J3
U 1 1
P 10500 4500
F 0 "J3" H 10580 4492 50  0000 L CNN
F 1 "Conn_01x08" H 10580 4401 50  0000 L CNN
F 2 "Connector_PinHeader_2.54mm:PinHeader_1x08_P2.54mm_Vertical" H 10500 4500 50  0001 C CNN
F 3 "~" H 10500 4500 50  0001 C CNN
	1    10500 4500
	1    0    0    -1  
$EndComp
Text GLabel 10300 4900 0    50   UnSpc ~ 0
WIRE_LED
Text GLabel 10300 4800 0    50   Output ~ 0
WIRE_P8
Text GLabel 10300 4700 0    50   Input ~ 0
WIRE_P11
Text GLabel 2900 5600 2    50   Output ~ 0
WIRE_P8
Wire Wire Line
	2200 5600 2900 5600
Wire Wire Line
	2200 5000 2200 5600
Wire Wire Line
	2750 5000 2750 5400
Wire Wire Line
	2750 5400 2900 5400
Text GLabel 2900 5400 2    50   Input ~ 0
WIRE_P11
$EndSCHEMATC
